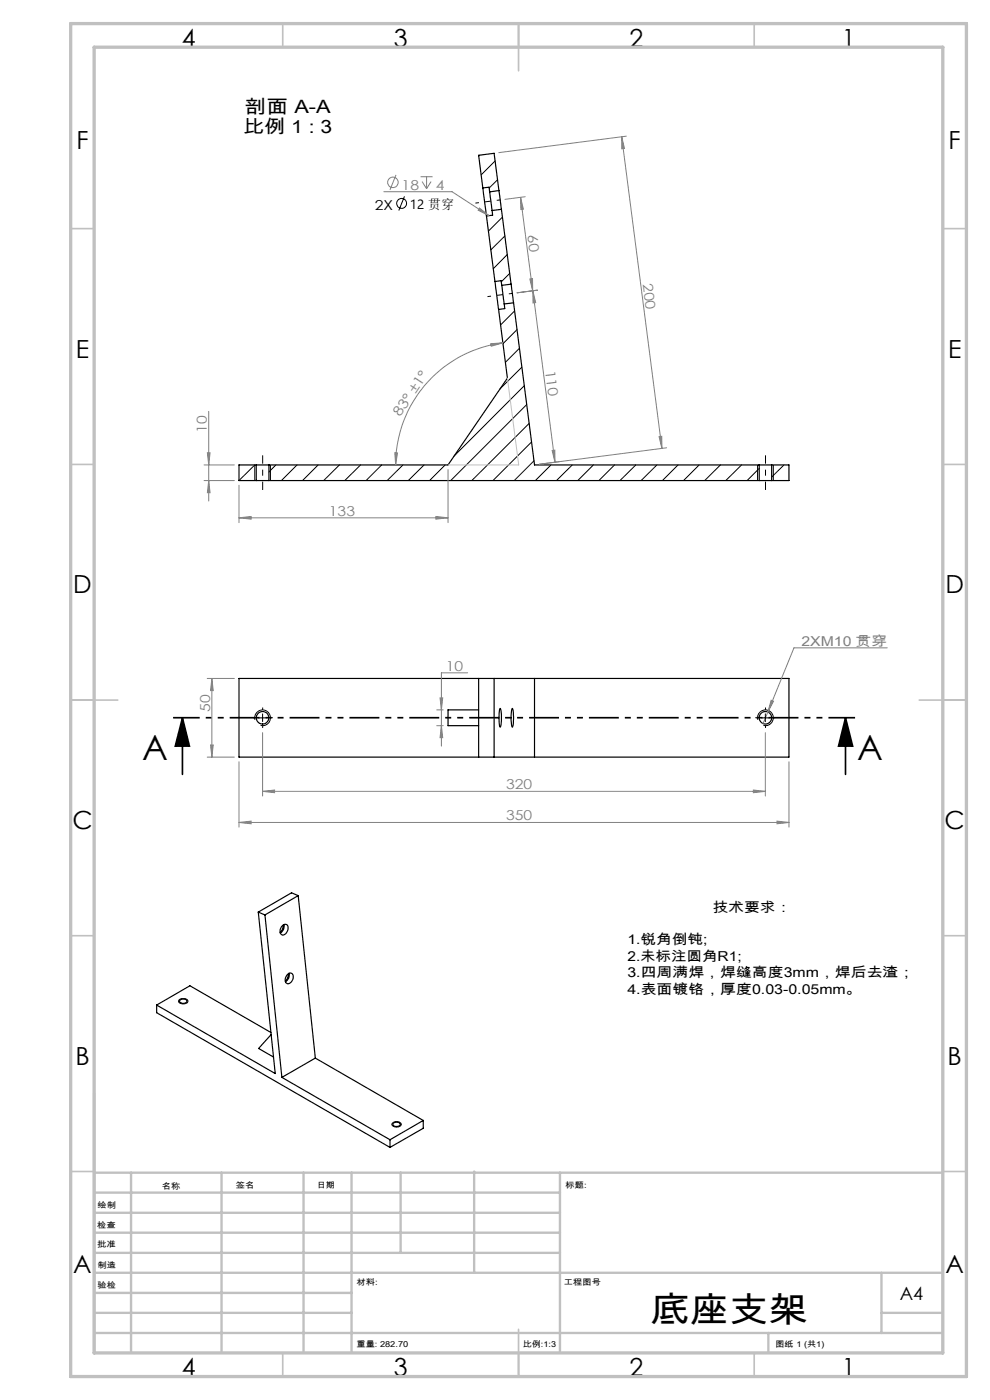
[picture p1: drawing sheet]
<svg xmlns="http://www.w3.org/2000/svg" width="210mm" height="297mm" viewBox="0 0 210 297" stroke-linecap="round" stroke-linejoin="round" font-family="sans-serif">
<g fill="none" stroke="#000" stroke-width=".25">
<path d="M102.4 39.9l.8 5.9M102.4 39.9l-.9-7 3.3-.4 1 7.9M102.4 39.9l1.4-.2 .1 1M103.2 45.8l1.8 13.9M103.9 40.7l.5 4M104.4 44.7l.1 .9-1.3 .2M105 59.7l.8 5.9M105 59.7l1.3-.2 .1 1M105.8 40.4l.6 4M105.8 40.4l-1.9 .3M106.4 44.4l-2 .3M106.4 44.4l2 15.9"/>
<path d="M105.8 65.6l1.8 14.6-12.6 18.4h-38M106.4 60.5l.6 4M107 64.5l.1 1-1.3 .1M108.4 60.3l.5 3.9M108.4 60.3l-2 .2M108.9 64.2l4.5 34.4h47.6M108.9 64.2l-1.9 .3M54.4 98.6h2.6M54.4 98.6h-3.7v3.3h3.7M54.4 98.6v3.3M57 98.6v3.3M161 98.6h2.7"/>
<path d="M161 98.6v3.3M163.7 98.6h3.7v3.3h-3.7M163.7 98.6v3.3M54.4 101.9h2.6M57 101.9h104M161 101.9h2.7M50.7 143.9h116.7v16.7h-116.7zM101.5 143.9v16.7M101.5 150.6h-6.5v3.3h6.5M104.8 143.9v16.7M106.1 150.3l.2 .3 .1 1.4a3.8 3.8 0 0 1-.3 2.3l-.3-2zM108.7 150.3l.1 .3 .1 1.4a3.8 3.8 0 0 1-.2 2.3l-.3-1.6z"/>
<path d="M113.4 143.9v16.7M54.8 193.5l1.4 .6M54.8 193.5l3.6 34.2-25.2-14.5M56.2 194.1l3.6 34.5M59.8 196.5a.73 .73 0 0 1 1-.4 .73 .73 0 0 1 .3 1 1.06 1.06 0 0 1-1.5 1.1 1.38 1.38 0 0 1 .2-1.7zM60.1 196.2l-.1 .8-.6 .8M60.2 196.1a1.58 1.58 0 0 1-.8 1.8M63.3 190l-7.1 4.1M63.3 190l3.6 34.5M63.3 190l-1.5-.6-7 4.1M33.2 213.2v1.6l49.5 28.6M33.2 213.2l7.1-4.1 17.2 9.9"/>
<path d="M38.1 212.3a.93 .93 0 0 1 1.6 .2 .85 .85 0 0 1-.9 .4 .85 .85 0 0 1-.7-.6zM57.5 219.5l-2.6 2.9 3.1 1.9M60.9 206.8a.73 .73 0 0 1 1-.3 .73 .73 0 0 1 .3 1 1.1 1.1 0 0 1-1.5 1.1 1.43 1.43 0 0 1 .2-1.8zM61.2 206.5l-.3 1.1-.4 .6M61.3 206.5a1.58 1.58 0 0 1-.8 1.8M59.8 228.6l22.9 13.2M66.9 224.5l-7.1 4.1M66.9 224.5l22.9 13.2M83.4 238.3a.97 .97 0 0 1 1.5 .2 .9 .9 0 0 1-1.6-.1zM89.8 237.7l-7.1 4.1M89.8 237.7v1.7l-7.1 4M82.7 241.8v1.6"/>
<circle cx="55.7" cy="152.3" r="1.32"/>
<circle cx="162.4" cy="152.3" r="1.32"/>
</g>
<g fill="none" stroke="#000" stroke-width=".21">
<path d="M101.8 32.9l-.3 .3M105 34.1l-2.9 3M105.6 38.1l-1.8 1.8M85.8 41.7l-1.2 3M106.6 46.1l-3 2.9M107.1 50.1l-3 2.9M107.6 54l-3 3M108.1 58l-1.8 1.8M109.1 66l-2.9 2.9M109.7 69.9l-3 3M110.2 73.9l-3 3M110.7 77.9l-4.7 4.6"/>
<path d="M57.4 98.6v3.3M58.5 98.6l-1.5 1.5M63 98.6l-3.3 3.3M67.5 98.6l-3.3 3.3M72 98.6l-3.3 3.3M76.5 98.6l-3.4 3.3M81 98.6l-3.4 3.3M85.5 98.6l-3.4 3.3M90 98.6l-3.4 3.3M94.4 98.6l-3.3 3.3M111.2 81.8l-14.9 15M111.7 85.8l-16.1 16.1"/>
<path d="M112.3 89.8l-12.2 12.1M112.7 93.8l-8.1 8.1M113.3 97.8l-4.2 4.1M116.9 98.6l-3.3 3.3M121.4 98.6l-3.4 3.3M125.9 98.6l-3.3 3.3M130.4 98.6l-3.4 3.3M134.9 98.6l-3.4 3.3M139.3 98.6l-3.3 3.3M143.8 98.6l-3.3 3.3M148.3 98.6l-3.3 3.3M152.8 98.6l-3.3 3.3"/>
<path d="M157.3 98.6l-3.3 3.3M160.7 98.6v3.3M161 99.4l-2.5 2.5M164 98.6v3.3M166.3 98.6l-2.6 2.6M50.7 101.9l3.3-3.3v3.3M54.1 152.7a1.67 1.67 0 0 1 1.4-2.1 1.67 1.67 0 0 1 1.8 1.8 1.67 1.67 0 0 1-2 1.5M54.9 152.3h1.6M55.7 151.4v1.7M160.8 152.7a1.67 1.67 0 0 1 1.4-2.1 1.67 1.67 0 0 1 1.8 1.8 1.67 1.67 0 0 1-2.1 1.5M161.5 152.3h1.7M162.3 151.4v1.7"/>
<path d="M37.9 212.2a1.2 1.2 0 0 1 2 .2 1.18 1.18 0 0 1-2 0zM83.2 238.3a1.16 1.16 0 0 1 1.9 .3 1.16 1.16 0 0 1-2-.1z"/>
<circle cx="85.2" cy="43.1" r="1.06"/>
</g>
<g fill="none" stroke="#808080" stroke-width=".21">
<path d="M84 37.1l-1.3 3.2M89.2 37.5h2.6M89.5 38.5l1 1.5M90.5 37.5v2.5M91.4 38.5l-.9 1.5M131.9 29l.6 2.5-.6 .1zM131.9 29l8.5 66.1M132.9 28.9l-27.1 3.5M81.4 40.7h14.5l7.8 5.1M101.7 44.1l2 1.7-2.3-1.2zM110.4 41.9l.6 2.5h-.5zM110.4 41.9l2.6 19.8"/>
<path d="M111.4 41.7l-4.3 .6M112.4 59.2l.6-.1v2.6zM104.1 72.9l2.6-.2-2.5 .7zM106.7 72.7a26.1 26.1 0 0 0-22.8 25.9M113 61.7l.6 2.5-.5 .1zM113 61.7l4.7 36.4M114 61.6l-4.3 .5M43.3 98.6h6.4M44 96.1h.6l-.3 2.5zM44.3 87.3v19M83.7 96.1h.6l-.4 2.5zM95 99.6v11.3"/>
<path d="M117.1 95.6l.6-.1v2.6zM139.8 92.6h.6v2.5zM141.4 95l-27 3.5 4.3-.6M43.3 101.9h6.4M44.3 101.9l.3 2.6h-.6zM50.7 109.9l2.6-.3v.5zM50.7 102.9v8M50.7 109.9h44.3M92.5 109.6l2.5 .3-2.5 .2zM188.2 137.4h-19.8l-5.5 13.7M44 143.9h5.7M44.7 158h.5l-.3 2.6z"/>
<path d="M44.9 143.9v16.7M44.9 143.9l.3 2.6h-.5zM55.7 155.4v13.5M92.6 153.9h1.4M92.6 150.6h1.4M93.3 148.1h.6l-.3 2.5zM93.6 153.9l.3 2.6h-.6zM99.2 142.7h-5.6v15.6M162.3 155.4v13.5M162.9 151.1l-1 2.4M163.6 148.6l.5 .2-1.2 2.3zM44 160.6h5.7"/>
<path d="M50.7 174.5l2.6-.3v.6zM50.7 161.6v13.9M50.7 174.5h116.7M55.7 167.9l2.5-.3v.6zM55.7 167.9h106.6M159.8 167.6l2.5 .3-2.5 .3zM164.8 174.2l2.6 .3-2.6 .3zM167.4 161.6v13.9"/>
<circle cx="83.3" cy="38.7" r="1.12"/>
</g>
<path d="M38.7 152.3l1.5 6h-3zM38.7 152.3v12M179.4 152.3l1.5 6h-3zM179.4 152.3v12" fill="none" stroke="#000" stroke-width=".35"/>
<path d="M106.1 42.4l-5.3 .7M108.7 62.2l-5.3 .7" fill="none" stroke="#000" stroke-width=".21" stroke-dasharray="15.2 1.3 1.3 1.3" stroke-dashoffset="14.5" stroke-linecap="butt"/>
<path d="M162.4 96.6v7.3M55.7 103.9v-7.3" fill="none" stroke="#000" stroke-width=".21" stroke-dasharray="15.2 1.3 1.3 1.3" stroke-dashoffset="13.5" stroke-linecap="butt"/>
<path d="M181.4 152.3h-144.7" fill="none" stroke="#000" stroke-width=".35" stroke-dasharray="6.3 1.3 1.3 1.3 1.3 1.3" stroke-dashoffset=".7" stroke-linecap="butt"/>
<path d="M54 152.3h-.5M55.7 150.6v-.5M55.7 153.9v.5M57.4 152.3h.5M160.7 152.3h-.5M162.4 150.6v-.5M162.4 153.9v.5M164 152.3h.5" fill="none" stroke="#000" stroke-width=".21" stroke-dasharray="15.2 1.3 1.3 1.3" stroke-linecap="butt"/>
<path d="M107.6 80.2l2.4 18.4h-15" fill="none" stroke="#c0c0c0" stroke-width=".21"/>
<g fill="none" stroke="#c0c0c0" stroke-width=".35">
<path d="M60 5v5M110 5v10M160 5v5M15 48.5h5M200 48.5h5M15 98.5h5M200 98.5h5M15 148.5h10M195 148.5h10M15 198.5h5M200 198.5h5M15 248.5h5"/>
<path d="M200 248.5h5M60 287v5M110 282v10M160 287v5"/>
</g>
<g fill="none" stroke="#c0c0c0" stroke-width=".5">
<path d="M20 231.8v55.2M20 248.8h180M20 257.3h98.8M20 253h98.8M27.8 248.8v38.2M47 248.8v38.2M64.4 248.8v38.2M74.6 248.8v38.2M85 248.8v17M100.6 248.5v21.5M118.8 248.8v38.2M20 265.8h98.8"/>
<path d="M20 261.5h98.8M20 278.5h54.6M20 274.3h54.6M20 270h180M187 278.5h13M187 270v12.8M20 282.8h180M163 282.8v4.2"/>
</g>
<path d="M15 5h190v287h-190zM20 10h180v277h-180z" fill="none" stroke="#c0c0c0" stroke-width=".7"/>
<path d="M179.4 152.3l1.5 6h-3zM38.7 152.3l1.5 6h-3z" fill="#000"/>
<g fill="#808080">
<path d="M101.7 44.1l2 1.7-2.3-1.2z"/>
<path d="M93.6 153.9l.3 2.6h-.6zM93.3 148.1h.6l-.3 2.5zM163.6 148.6l-.7 2.5 1.2-2.3zM55.7 167.9l2.5-.3v.6zM159.8 167.6l2.5 .3-2.5 .3zM50.7 174.5l2.6-.3v.6zM164.8 174.2l2.6 .3-2.6 .3z"/>
<path d="M44.9 143.9l.3 2.6h-.5zM44.7 158h.5l-.3 2.6z"/>
<path d="M92.5 109.6l2.5 .3-2.5 .2zM50.7 109.9l2.6-.3v.5z"/>
<path d="M139.8 92.6h.6v2.5zM131.9 29l.6 2.5-.6 .1z"/>
<path d="M104.1 72.9l2.6-.2-2.5 .7zM83.7 96.1h.6l-.4 2.5z"/>
<path d="M44 96.1h.6l-.3 2.5zM44.3 101.9l.3 2.6h-.6z"/>
<path d="M110.4 41.9l.6 2.5h-.5zM112.4 59.2l.6-.1v2.6zM113 61.7l.6 2.5-.5 .1zM117.1 95.6l.6-.1v2.6z"/>
</g>
<g font-size="7.4">
<text x="30.1" y="161.3">A</text>
<text x="181.8" y="161.3">A</text>
<text x="137.9" y="280.5">底座支架</text>
</g>
<g font-size="5.3">
<text x="38.5" y="9.9">4</text>
<text x="83.5" y="9.9">3</text>
<text x="133.6" y="9.9">2</text>
<text x="178.6" y="9.9">1</text>
<text x="16.2" y="31.6">F</text>
<text x="201.2" y="31.6">F</text>
<text x="16.1" y="75.9">E</text>
<text x="201.1" y="75.9">E</text>
<text x="15.5" y="125.9">D</text>
<text x="200.5" y="125.9">D</text>
<text x="15.4" y="175.9">C</text>
<text x="200.4" y="175.9">C</text>
<text x="16" y="225.9">B</text>
<text x="201" y="225.9">B</text>
<text x="15.5" y="270.1">A</text>
<text x="200.5" y="270.1">A</text>
<text x="38.5" y="291.9">4</text>
<text x="83.5" y="291.9">3</text>
<text x="133.6" y="291.9">2</text>
<text x="178.6" y="291.9">1</text>
</g>
<g font-size="3.9">
<text x="51.9" y="23.9">剖面 A-A</text>
<text x="51.6" y="28.3">比例 1 : 3</text>
<text x="190.9" y="275.8">A4</text>
</g>
<g font-size="2.9" fill="#808080">
<text x="85.2" y="40.2">18</text>
<text x="92.5" y="40.2">4</text>
<text x="111.9" y="49.9" transform="rotate(83 111.9 49.9)">60</text>
<text x="136.3" y="60.2" transform="rotate(83 136.3 60.2)">200</text>
<text x="115.7" y="78.6" transform="rotate(83 115.7 78.6)">110</text>
<text x="84.9" y="88.5" transform="rotate(-57 84.9 88.5)">83° ±1°</text>
<text x="43.9" y="91.9" transform="rotate(-90 43.9 91.9)">10</text>
<text x="69.8" y="109.4">133</text>
<text x="170" y="137">2XM10 贯穿</text>
<text x="94.6" y="142.3">10</text>
<text x="44.6" y="151.1" transform="rotate(-90 44.6 151.1)">50</text>
<text x="107.4" y="167.4">320</text>
<text x="107.4" y="174">350</text>
</g>
<g font-size="2.9">
<text x="79.5" y="44.6">2X</text>
<text x="151.2" y="193.5">技术要求：</text>
<text x="133.1" y="200.3">1.锐角倒钝;</text>
<text x="133.1" y="203.8">2.未标注圆角R1;</text>
<text x="133.1" y="207.3">3.四周满焊，焊缝高度3mm，焊后去渣；</text>
<text x="133.1" y="210.8">4.表面镀铬，厚度0.03-0.05mm。</text>
</g>
<text font-size="2.8" x="86.9" y="44.4">12 贯穿</text>
<g font-size="1.7">
<text x="20.7" y="256.3">绘制</text>
<text x="34.3" y="252.2">名称</text>
<text x="50" y="252.1">签名</text>
<text x="67.2" y="252.1">日期</text>
<text x="120" y="252.1">标题:</text>
<text x="20.6" y="260.5">检查</text>
<text x="20.6" y="264.5">批准</text>
<text x="20.7" y="269">制造</text>
<text x="20.7" y="273.3">验检</text>
<text x="75.6" y="272.7">材料:</text>
<text x="119.6" y="272.7">工程图号</text>
<text x="75.6" y="285.7">重量: 282.70</text>
<text x="110.9" y="285.7">比例:1:3</text>
<text x="164.5" y="285.8">图纸 1 (共1)</text>
</g>
</svg>
